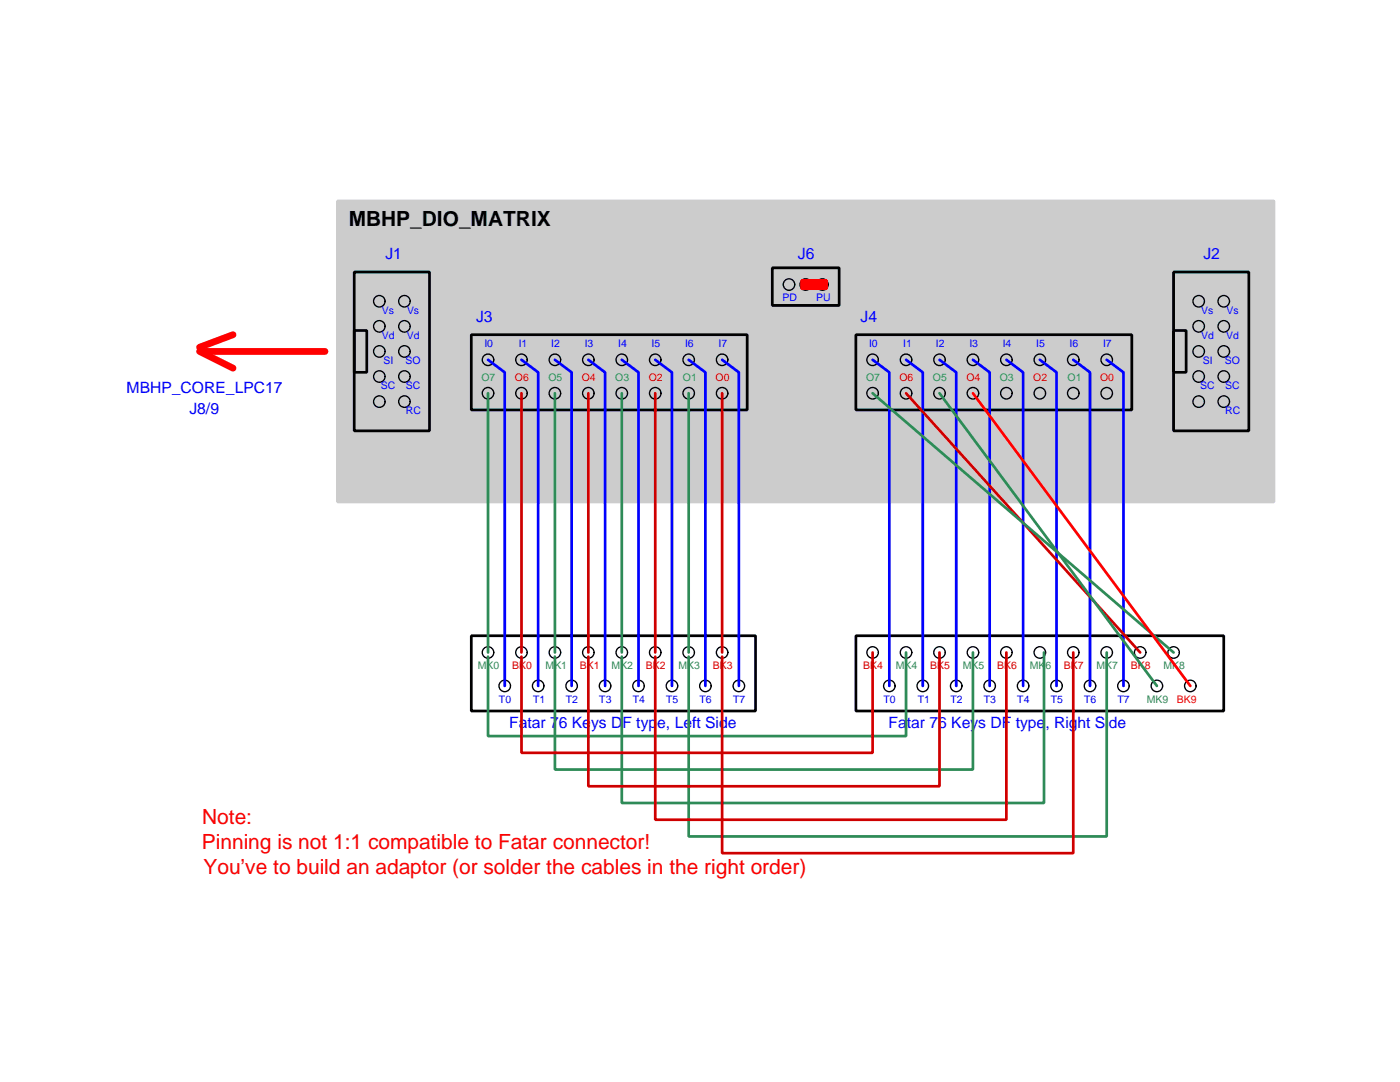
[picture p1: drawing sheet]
<svg xmlns="http://www.w3.org/2000/svg" width="279mm" height="216mm" viewBox="0 0 279 216" stroke-linecap="round" stroke-linejoin="round" font-family="sans-serif">
<path d="M67.4 40.1h186.8v60.1h-186.8z" fill-rule="evenodd" fill="#ccc"/>
<path d="M67.4 40.1h186.8v60.1h-186.8z" fill="none" stroke="#ccc" stroke-width=".54"/>
<path d="M70.7 54.3h15v31.7h-15zM154.1 53.4h13.4v7.5h-13.4zM234.2 54.3h15v31.7h-15zM70.7 66h2.5v8.3h-2.5zM94.1 66.8h55v15h-55zM170.8 66.8h55.1v15h-55.1zM234.2 66h2.5v8.3h-2.5zM94.1 126.9h56.7v15h-56.7z" fill="none" stroke="#000" stroke-width=".54"/>
<g fill="none" stroke="#000" stroke-width=".27">
<circle cx="157.5" cy="56.8" r="1.15"/>
<circle cx="160.8" cy="56.8" r="1.15"/>
<circle cx="164.1" cy="56.8" r="1.15"/>
<circle cx="75.7" cy="70.1" r="1.15"/>
<circle cx="75.7" cy="60.1" r="1.15"/>
<circle cx="75.7" cy="65.1" r="1.15"/>
<circle cx="75.7" cy="75.1" r="1.15"/>
<circle cx="80.7" cy="70.1" r="1.15"/>
<circle cx="80.7" cy="60.1" r="1.15"/>
<circle cx="80.7" cy="65.1" r="1.15"/>
<circle cx="80.7" cy="75.1" r="1.15"/>
<circle cx="97.4" cy="78.5" r="1.15"/>
<circle cx="97.4" cy="71.8" r="1.15"/>
<circle cx="104.1" cy="78.5" r="1.15"/>
<circle cx="104.1" cy="71.8" r="1.15"/>
<circle cx="110.7" cy="78.5" r="1.15"/>
<circle cx="110.7" cy="71.8" r="1.15"/>
<circle cx="117.4" cy="78.5" r="1.15"/>
<circle cx="117.4" cy="71.8" r="1.15"/>
<circle cx="124.1" cy="78.5" r="1.15"/>
<circle cx="124.1" cy="71.8" r="1.15"/>
<circle cx="130.8" cy="78.5" r="1.15"/>
<circle cx="130.8" cy="71.8" r="1.15"/>
<circle cx="137.4" cy="78.5" r="1.15"/>
<circle cx="137.4" cy="71.8" r="1.15"/>
<circle cx="144.1" cy="78.5" r="1.15"/>
<circle cx="144.1" cy="71.8" r="1.15"/>
<circle cx="174.1" cy="78.5" r="1.15"/>
<circle cx="174.1" cy="71.8" r="1.15"/>
<circle cx="180.8" cy="78.5" r="1.15"/>
<circle cx="180.8" cy="71.8" r="1.15"/>
<circle cx="187.5" cy="78.5" r="1.15"/>
<circle cx="187.5" cy="71.8" r="1.15"/>
<circle cx="194.2" cy="78.5" r="1.15"/>
<circle cx="194.2" cy="71.8" r="1.15"/>
<circle cx="200.8" cy="78.5" r="1.15"/>
<circle cx="200.8" cy="71.8" r="1.15"/>
<circle cx="207.5" cy="78.5" r="1.15"/>
<circle cx="207.5" cy="71.8" r="1.15"/>
<circle cx="214.2" cy="78.5" r="1.15"/>
<circle cx="214.2" cy="71.8" r="1.15"/>
<circle cx="220.9" cy="78.5" r="1.15"/>
<circle cx="220.9" cy="71.8" r="1.15"/>
<circle cx="239.2" cy="70.1" r="1.15"/>
<circle cx="239.2" cy="60.1" r="1.15"/>
<circle cx="239.2" cy="65.1" r="1.15"/>
<circle cx="239.2" cy="75.1" r="1.15"/>
<circle cx="244.2" cy="70.1" r="1.15"/>
<circle cx="244.2" cy="60.1" r="1.15"/>
<circle cx="244.2" cy="65.1" r="1.15"/>
<circle cx="244.2" cy="75.1" r="1.15"/>
<circle cx="75.7" cy="80.1" r="1.15"/>
<circle cx="80.7" cy="80.1" r="1.15"/>
<circle cx="239.2" cy="80.1" r="1.15"/>
<circle cx="244.2" cy="80.1" r="1.15"/>
<circle cx="97.4" cy="130.2" r="1.15"/>
<circle cx="100.7" cy="136.9" r="1.15"/>
<circle cx="104.1" cy="130.2" r="1.15"/>
<circle cx="107.4" cy="136.9" r="1.15"/>
<circle cx="110.7" cy="130.2" r="1.15"/>
<circle cx="114.1" cy="136.9" r="1.15"/>
<circle cx="117.4" cy="130.2" r="1.15"/>
<circle cx="120.8" cy="136.9" r="1.15"/>
<circle cx="124.1" cy="130.2" r="1.15"/>
<circle cx="127.4" cy="136.9" r="1.15"/>
<circle cx="130.8" cy="130.2" r="1.15"/>
<circle cx="134.1" cy="136.9" r="1.15"/>
<circle cx="137.4" cy="130.2" r="1.15"/>
<circle cx="140.8" cy="136.9" r="1.15"/>
<circle cx="144.1" cy="130.2" r="1.15"/>
<circle cx="147.5" cy="136.9" r="1.15"/>
</g>
<path d="M97.4 78.5v51.7M110.7 78.5v51.7M124.1 78.5v51.7M137.4 78.5v51.7" fill="none" stroke="#2e8b57" stroke-width=".54"/>
<path d="M97.4 71.8l3.3 2.5v62.6M104.1 71.8l3.3 2.5v62.6M110.7 71.8l3.4 2.5v62.6M117.4 71.8l3.4 2.5v62.6M124.1 71.8l3.3 2.5v62.6M130.8 71.8l3.3 2.5v62.6M137.4 71.8l3.4 2.5v62.6M144.1 71.8l3.4 2.5v62.6" fill="none" stroke="#00f" stroke-width=".54"/>
<path d="M104.1 78.5v51.7M117.4 78.5v51.7M130.8 78.5v51.7M144.1 78.5v51.7" fill="none" stroke="#cd0000" stroke-width=".54"/>
<path d="M160 55.9h5v1.7h-5z" fill-rule="evenodd" fill="#f00"/>
<path d="M160 55.9h5v1.7h-5zM194.2 78.5l43.4 58.4" fill="none" stroke="#f00" stroke-width=".54"/>
<path d="M39.8 70.1l6.7 3.4M40.7 70.1h24.2M46.5 66.8l-6.7 2.5" fill="none" stroke="#f00" stroke-width="1.4"/>
<path d="M170.8 126.9h73.4v15h-73.4z" fill="none" stroke="#000" stroke-width=".54"/>
<g fill="none" stroke="#000" stroke-width=".27">
<circle cx="174.1" cy="130.2" r="1.15"/>
<circle cx="177.5" cy="136.9" r="1.15"/>
<circle cx="180.8" cy="130.2" r="1.15"/>
<circle cx="184.2" cy="136.9" r="1.15"/>
<circle cx="187.5" cy="130.2" r="1.15"/>
<circle cx="190.8" cy="136.9" r="1.15"/>
<circle cx="194.2" cy="130.2" r="1.15"/>
<circle cx="197.5" cy="136.9" r="1.15"/>
<circle cx="200.8" cy="130.2" r="1.15"/>
<circle cx="204.2" cy="136.9" r="1.15"/>
<circle cx="207.5" cy="130.2" r="1.15"/>
<circle cx="210.9" cy="136.9" r="1.15"/>
<circle cx="214.2" cy="130.2" r="1.15"/>
<circle cx="217.5" cy="136.9" r="1.15"/>
<circle cx="220.9" cy="130.2" r="1.15"/>
<circle cx="224.2" cy="136.9" r="1.15"/>
<circle cx="227.5" cy="130.2" r="1.15"/>
<circle cx="230.9" cy="136.9" r="1.15"/>
<circle cx="234.2" cy="130.2" r="1.15"/>
<circle cx="237.6" cy="136.9" r="1.15"/>
</g>
<path d="M174.1 71.8l3.4 2.5v62.6M180.8 71.8l3.4 2.5v62.6M187.5 71.8l3.3 2.5v62.6M194.2 71.8l3.3 2.5v62.6M200.8 71.8l3.4 2.5v62.6M207.5 71.8l3.4 2.5v62.6M214.2 71.8l3.3 2.5v62.6M220.9 71.8l3.3 2.5v62.6" fill="none" stroke="#00f" stroke-width=".54"/>
<path d="M180.8 78.5l46.7 51.7M174.1 130.2v20h-70v-19.2M187.5 130.2v26.7h-70.1v-25.9M200.8 130.2v33.4h-70v-32.6M214.2 130.2v40h-70.1v-39.2" fill="none" stroke="#cd0000" stroke-width=".54"/>
<path d="M174.1 78.5l60.1 51.7M187.5 78.5l43.4 58.4M180.8 130.2v16.7h-83.4v-15.9M194.2 130.2v23.4h-83.5v-22.6M208.4 130.2v30h-84.3v-29.2M220.9 130.2v36.7h-83.5v-35.9" fill="none" stroke="#2e8b57" stroke-width=".54"/>
<text font-size="4.2" x="69.6" y="45.1">MBHP_DIO_MATRIX</text>
<g font-size="4.2" fill="#f00">
<text x="40.3" y="164.4">Note:</text>
<text x="40.3" y="169.4">Pinning is not 1:1 compatible to Fatar connector!</text>
<text x="40.6" y="174.4">You’ve to build an adaptor (or solder the cables in the right order)</text>
</g>
<g font-size="3.1" fill="#00f">
<text x="76.9" y="51.8">J1</text>
<text x="159.2" y="51.8">J6</text>
<text x="240.2" y="51.8">J2</text>
<text x="95" y="64.3">J3</text>
<text x="171.7" y="64.3">J4</text>
<text x="25.3" y="78.5">MBHP_CORE_LPC17</text>
<text x="37.8" y="82.6">J8/9</text>
<text x="101.6" y="145.2">Fatar 76 Keys DF type, Left Side</text>
<text x="177.3" y="145.2">Fatar 76 Keys DF type, Right Side</text>
</g>
<g font-size="2.1" fill="#00f">
<text x="76.2" y="62.6">Vs</text>
<text x="81.2" y="62.6">Vs</text>
<text x="156.2" y="60.1">PD</text>
<text x="162.9" y="60.1">PU</text>
<text x="239.7" y="62.6">Vs</text>
<text x="244.8" y="62.6">Vs</text>
<text x="76.2" y="67.6">Vd</text>
<text x="81.2" y="67.6">Vd</text>
<text x="96.7" y="69.3">I0</text>
<text x="103.5" y="69.3">I1</text>
<text x="110" y="69.3">I2</text>
<text x="116.7" y="69.3">I3</text>
<text x="123.4" y="69.3">I4</text>
<text x="130" y="69.3">I5</text>
<text x="136.7" y="69.3">I6</text>
<text x="143.4" y="69.3">I7</text>
<text x="173.4" y="69.3">I0</text>
<text x="180.3" y="69.3">I1</text>
<text x="186.8" y="69.3">I2</text>
<text x="193.5" y="69.3">I3</text>
<text x="200.1" y="69.3">I4</text>
<text x="206.8" y="69.3">I5</text>
<text x="213.5" y="69.3">I6</text>
<text x="220.1" y="69.3">I7</text>
<text x="239.7" y="67.6">Vd</text>
<text x="244.7" y="67.6">Vd</text>
<text x="76" y="77.6">SC</text>
<text x="76.5" y="72.6">SI</text>
<text x="81" y="72.6">SO</text>
<text x="81" y="77.6">SC</text>
<text x="239.5" y="77.6">SC</text>
<text x="240" y="72.6">SI</text>
<text x="244.5" y="72.6">SO</text>
<text x="244.5" y="77.6">SC</text>
<text x="81" y="82.6">RC</text>
<text x="244.5" y="82.6">RC</text>
<text x="99.6" y="140.2">T0</text>
<text x="106.4" y="140.2">T1</text>
<text x="112.9" y="140.2">T2</text>
<text x="119.6" y="140.2">T3</text>
<text x="126.3" y="140.2">T4</text>
<text x="132.9" y="140.2">T5</text>
<text x="139.6" y="140.2">T6</text>
<text x="146.3" y="140.2">T7</text>
<text x="176.3" y="140.2">T0</text>
<text x="183.2" y="140.2">T1</text>
<text x="189.7" y="140.2">T2</text>
<text x="196.4" y="140.2">T3</text>
<text x="203" y="140.2">T4</text>
<text x="209.7" y="140.2">T5</text>
<text x="216.4" y="140.2">T6</text>
<text x="223" y="140.2">T7</text>
</g>
<g font-size="2.1" fill="#2e8b57">
<text x="96.1" y="76">O7</text>
<text x="109.4" y="76">O5</text>
<text x="122.8" y="76">O3</text>
<text x="136.3" y="76">O1</text>
<text x="172.8" y="76">O7</text>
<text x="186.2" y="76">O5</text>
<text x="199.5" y="76">O3</text>
<text x="213.1" y="76">O1</text>
<text x="95.4" y="133.5">MK0</text>
<text x="108.9" y="133.5">MK1</text>
<text x="122.1" y="133.5">MK2</text>
<text x="135.4" y="133.5">MK3</text>
<text x="178.8" y="133.5">MK4</text>
<text x="192.1" y="133.5">MK5</text>
<text x="205.5" y="133.5">MK6</text>
<text x="218.8" y="133.5">MK7</text>
<text x="232.2" y="133.5">MK8</text>
<text x="228.9" y="140.2">MK9</text>
</g>
<g font-size="2.1" fill="#cd0000">
<text x="102.8" y="76">O6</text>
<text x="116.1" y="76">O4</text>
<text x="129.5" y="76">O2</text>
<text x="142.8" y="76">O0</text>
<text x="179.5" y="76">O6</text>
<text x="192.9" y="76">O4</text>
<text x="206.2" y="76">O2</text>
<text x="219.6" y="76">O0</text>
<text x="102.2" y="133.5">BK0</text>
<text x="115.7" y="133.5">BK1</text>
<text x="128.9" y="133.5">BK2</text>
<text x="142.3" y="133.5">BK3</text>
<text x="172.3" y="133.5">BK4</text>
<text x="185.6" y="133.5">BK5</text>
<text x="199" y="133.5">BK6</text>
<text x="212.3" y="133.5">BK7</text>
<text x="225.7" y="133.5">BK8</text>
</g>
<text font-size="2.1" fill="#f00" x="234.9" y="140.2">BK9</text>
</svg>
